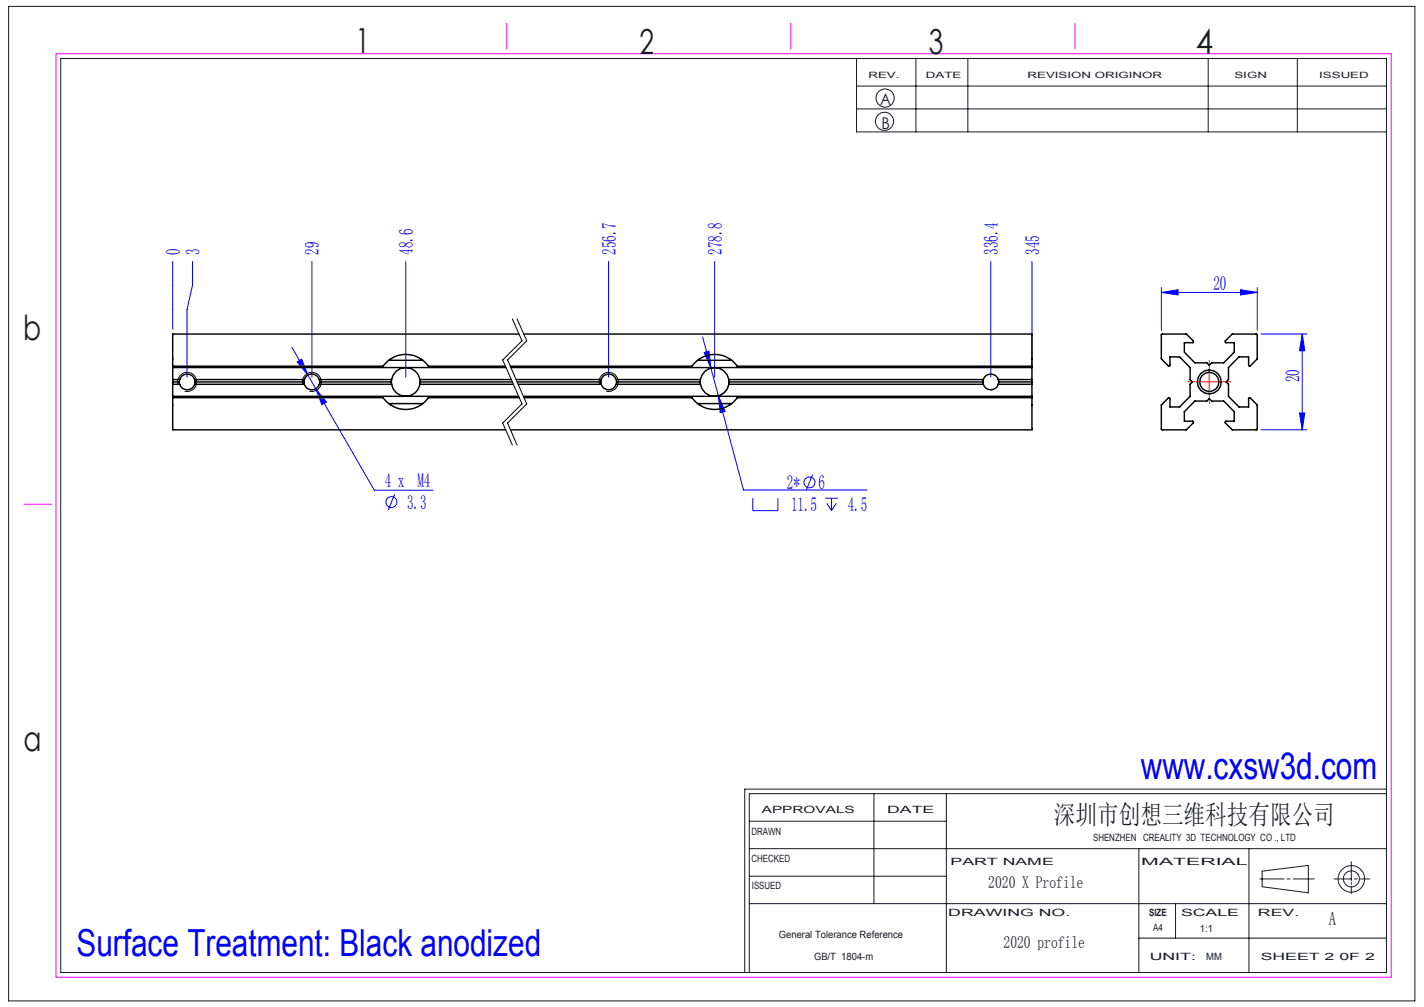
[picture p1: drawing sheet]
<svg xmlns="http://www.w3.org/2000/svg" width="297mm" height="210mm" viewBox="0 0 297 210" stroke-linecap="round" stroke-linejoin="round" font-family="sans-serif">
<g fill="none" stroke="#191924" stroke-width=".21">
<path d="M1.8 1.3h293.3v207.4h-293.3zM12.7 12.2h276.5v190.6h-276.5zM178.6 12.2v15.3h110.6M178.6 17.9h110.6M191 12.2v15.3M201.9 12.2v15.3M252 12.2v15.3M270.6 12.2v15.3M178.6 22.7h110.6M156.3 177h132.9M156.3 171.3h41.1M182.3 165.5v22.9"/>
<path d="M197.4 165.5v37.3M237.5 177v25.8M260.5 177v25.8M281.8 179.7v4M289.2 165.5h-132.9v37.3M289.2 164.6h-133.9v38.2M156.3 188.4h132.9M156.3 182.7h41.1M237.5 195.6h51.7M245.2 188.4v7.2M262.8 183.3h5M263.2 181.7l9.7-1.2v5.7l-9.7-1.3z"/>
<path d="M268.4 183.3h.7M269.7 183.3h4.4M278.2 183.3h3.6M281.8 184v.4M281.8 184.8v1.6M282.5 183.3h.6M283.7 183.3h1.9"/>
<circle cx="184.5" cy="25.3" r="1.9"/>
<circle cx="184.6" cy="20.4" r="1.89"/>
<circle cx="281.9" cy="183.3" r="1.68"/>
<circle cx="281.9" cy="183.3" r="2.77"/>
</g>
<path d="M11.7 11.2h278.5v192.6h-278.5zM105.7 4.9v5.3M164.9 4.9v5.3M224.2 4.9v5.3M5 105.2h5.8" fill="none" stroke="#f0f" stroke-width=".21"/>
<g fill="none" stroke="#00f" stroke-width=".21">
<path d="M36 54.5v14.1M40.1 54.5v5l-1.1 5v14.2M65.1 54.5v24.2M84.6 54.5v24.2M126.9 54.5v24.2M149 54.5v24.2M206.7 54.5v24.2M215.2 54.5v22.2M242.2 60v8.9M262.2 60v8.9M60.9 72.4l3.3 5.8M62 75.5l.9-.6 1.3 3.3z"/>
<path d="M64.2 78.2l1.7 2.9M65.1 78a1.68 1.68 0 0 0-1.7 1.3M146.5 70.3l1.8 6.5M146.9 73.5l1-.3 .4 3.6zM148.3 76.8l1.5 5.7M242.2 61l3.5-.6v1.1zM242.2 61h20M258.7 60.4l3.5 .6-3.5 .5zM263 69.7h9.6M271.6 69.7v19.9M271.6 69.7l.5 3.5h-1.1zM65.9 81.1l12.2 21.1h12.2"/>
<path d="M65.9 81.1l2.2 2.7-1 .6zM149.8 82.5l1.4 3.3-1 .3zM149.8 82.5l5.3 19.7h25.8M152 80.1a3 3 0 0 1-3.1 2.5M169.5 99l-1.3 3.2M263 89.6h9.6M271 86.1h1.1l-.5 3.5zM82.3 103.1l-1.3 3.2M157 103.9v2.6h5.2v-2.6M172.1 103.9h2.6M172.4 104.9l1 1.6M173.4 103.9v2.6"/>
<path d="M174.4 104.9l-1 1.6"/>
<circle cx="81.6" cy="104.7" r="1.13"/>
<circle cx="168.8" cy="100.6" r="1.14"/>
</g>
<path d="M106.9 66.5l2 4.6-4.1 4 4.1 9.1-4.1 4 2.1 4.6M107.8 66.5l2.1 4.6-4 4 4 9.1-4 4 1.9 4.6M37.1 80.2a2 2 0 0 1 1.8-2.5 2 2 0 0 1 2.1 2.1 2 2 0 0 1-2.5 1.8M63.1 80.2a2 2 0 0 1 1.8-2.5 2 2 0 0 1 2.1 2.1 2 2 0 0 1-2.5 1.8M125 80.2a2 2 0 0 1 1.8-2.5 2 2 0 0 1 2.2 2.1 2 2 0 0 1-2.6 1.8" fill="none" stroke="#000" stroke-width=".21"/>
<path d="M249.7 79.6h-2M252.2 77.1v-2M254.7 79.6h2M252.2 82.1v2" fill="none" stroke="#f00" stroke-width=".21" stroke-dasharray="30.5 1.3 1.3 1.3"/>
<path d="M249.7 79.6h5M252.2 77.1v5.1" fill="none" stroke="#f00" stroke-width=".21"/>
<g fill="#00f">
<path d="M62 75.5l2.2 2.7-1.3-3.3zM65.9 81.1l1.2 3.3 1-.6zM146.9 73.5l1.4 3.3-.4-3.6zM149.8 82.5l.4 3.6 1-.3zM242.2 61l3.5-.6v1.1zM258.7 60.4l3.5 .6-3.5 .5z"/>
<path d="M271.6 69.7l.5 3.5h-1.1zM271 86.1h1.1l-.5 3.5z"/>
</g>
<g fill="none" stroke="#000" stroke-width=".3">
<path d="M36 76.4h43.9a5.8 5.8 0 0 1 9.5 0h16M36 76.7h69.6M36 79.6h1.4M36 79.2h1.5M36 76.4v6.5M37.4 79.6l.1 .5M37.5 79.2l-.1 .4M37.5 79.2a1.64 1.64 0 0 1 1.5-1.2 1.64 1.64 0 0 1 1.6 1.2M40.6 79.2l.1 .4M40.6 79.2h22.9M40.7 79.6l-.1 .5M40.7 79.6h22.7"/>
<path d="M63.4 79.6l.1 .5M63.5 79.2a1.64 1.64 0 0 1 1.5-1.2 1.64 1.64 0 0 1 1.6 1.2M63.5 79.2l-.1 .4M66.6 79.2l.1 .4M66.6 79.2h15.1M66.7 79.6l-.1 .5M66.7 79.6h14.9M81.1 75.1h7.1M81.6 79.6l.1 .5M81.7 79.2a3 3 0 0 1 2.9-2.5 3 3 0 0 1 3 2.5M81.7 79.2l-.1 .4M87.6 79.2v.4"/>
<path d="M87.6 79.2h19M87.6 79.6v.5M87.6 79.6h19.3M106.4 76.4h37.9a5.8 5.8 0 0 1 9.5 0h61.4M106.5 76.7h108.7M107.6 79.2h17.8M107.8 79.6h17.5M108.2 69.7h-72.2v6.7M109.3 69.7h105.9v6.7M125.3 79.6l.1 .5M125.4 79.2a1.64 1.64 0 0 1 1.5-1.2 1.64 1.64 0 0 1 1.6 1.2M125.4 79.2l-.1 .4"/>
<path d="M128.5 79.2l.1 .4M128.5 79.2h17.6M128.6 79.6l-.1 .5M128.6 79.6h17.4M145.5 75.1h7.1M146 79.6l.1 .5M146.1 79.2a3 3 0 0 1 2.9-2.5 3 3 0 0 1 3 2.5M146.1 79.2l-.1 .4M152 79.2v.4M152 79.2h53.1M152 79.6v.5M152 79.6h53"/>
<path d="M205 79.6l.1 .5M205.1 79.2a1.64 1.64 0 0 1 1.5-1.2 1.64 1.64 0 0 1 1.6 1.2M205.1 79.2l-.1 .4M208.2 79.2l.1 .4M208.2 79.2h7M208.3 79.6l-.1 .5M208.3 79.6h6.9M215.2 76.4v6.5M242.2 69.8l5.2-.1 1.5 1.4v.2l-.2 .2h-1.7v1.9l2.2 2.3h2.5l.5 .5 .5-.5h2.5l2.2-2.3v-1.9h-1.7l-.2-.2v-.2l1.5-1.4h5.1l.1 5.1-1.4 1.5a.19 .19 0 0 1-.3 .1 .19 .19 0 0 1-.1-.2v-1.8h-2l-2.2 2.3v2.5l-.5 .4 .5 .5v2.5l2.2 2.3h2v-1.8a.19 .19 0 0 1 .1-.2 .19 .19 0 0 1 .3 .1l1.4 1.5-.1 5.1h-5.1l-1.5-1.4v-.2l.2-.2h1.7v-1.9l-2.2-2.3h-2.5l-.5-.5-.5 .5h-2.5l-2.2 2.3v1.9h1.7l.2 .2v.2l-1.5 1.4h-5.1l-.1-5.2 1.5-1.4a.19 .19 0 0 1 .2-.1 .19 .19 0 0 1 .1 .2v1.8h2l2.2-2.3v-2.5l.5-.5-.5-.4v-2.5l-2.2-2.3h-2v1.8a.19 .19 0 0 1-.1 .2 .19 .19 0 0 1-.2-.1l-1.5-1.4zM36 82.9h43.9a5.8 5.8 0 0 0 9.5 0h18.9M36 82.9v6.7h69.5M36 82.6h72.2"/>
<path d="M36 80.1h1.5M37.5 80.1a1.64 1.64 0 0 0 1.5 1.2 1.64 1.64 0 0 0 1.6-1.2M40.6 80.1h22.9M63.5 80.1a1.64 1.64 0 0 0 1.5 1.2 1.64 1.64 0 0 0 1.6-1.2M66.6 80.1h15.1M81.1 84.2h7.1M81.7 80.1a3 3 0 0 0 2.9 2.5 3 3 0 0 0 3-2.5M87.6 80.1h19.5M108.1 80.1h17.3M109.2 82.6h106M109.3 82.9h35a5.8 5.8 0 0 0 9.5 0h61.4M125.4 80.1a1.64 1.64 0 0 0 1.5 1.2 1.64 1.64 0 0 0 1.6-1.2"/>
<path d="M128.5 80.1h17.6M145.5 84.2h7.1M146.1 80.1a3 3 0 0 0 2.9 2.5 3 3 0 0 0 3-2.5M152 80.1h53.1M205.1 80.1a1.64 1.64 0 0 0 1.5 1.2 1.64 1.64 0 0 0 1.6-1.2M208.2 80.1h7M215.2 82.9v6.7h-108.7"/>
<circle cx="252.2" cy="79.6" r="2.5"/>
<circle cx="252.2" cy="79.6" r="2.01"/>
</g>
<g font-size="7.8" fill="#00f">
<text x="238" y="162.4">www.cxsw3d.com</text>
<text x="16" y="199.3">Surface Treatment: Black anodized</text>
</g>
<g font-size="7.2" fill="#191924">
<text x="74.1" y="11">1</text>
<text x="133.4" y="11.2">2</text>
<text x="193.7" y="11.3">3</text>
<text x="249.4" y="11.3">4</text>
<text x="4.8" y="70.9">b</text>
<text x="4.9" y="156.5">a</text>
</g>
<text font-size="5.6" fill="#191924" x="219.8" y="171.8">深圳市创想三维科技有限公司</text>
<g font-size="4.1" fill="#00f">
<text x="37.5" y="53.1" transform="rotate(-90 37.5 53.1)">0</text>
<text x="41.6" y="53.1" transform="rotate(-90 41.6 53.1)">3</text>
<text x="66.5" y="53.1" transform="rotate(-90 66.5 53.1)">29</text>
<text x="86.1" y="53.1" transform="rotate(-90 86.1 53.1)">48.6</text>
<text x="128.4" y="53.1" transform="rotate(-90 128.4 53.1)">256.7</text>
<text x="150.5" y="53.1" transform="rotate(-90 150.5 53.1)">278.8</text>
<text x="208.1" y="53.1" transform="rotate(-90 208.1 53.1)">336.4</text>
<text x="216.7" y="53.1" transform="rotate(-90 216.7 53.1)">345</text>
<text x="253.1" y="60.4">20</text>
<text x="271" y="79.7" transform="rotate(-90 271 79.7)">20</text>
<text x="80.2" y="101.6">4 x M4</text>
<text x="84.9" y="106.1">3.3</text>
<text x="164.1" y="102">2*</text>
<text x="165" y="106.6">11.5</text>
<text x="170.7" y="102.1">6</text>
<text x="176.8" y="106.6">4.5</text>
</g>
<text font-size="3.9" fill="#191924" x="277.2" y="193">A</text>
<g font-size="3.5" fill="#191924">
<text x="206.1" y="185.1">2020 X Profile</text>
<text x="209.3" y="197.7">2020 profile</text>
</g>
<g font-size="3.4" fill="#191924">
<text x="183.6" y="22">A</text>
<text x="183.8" y="27">B</text>
</g>
<g font-size="2.1" fill="#191924">
<text x="158.9" y="169.5">APPROVALS</text>
<text x="185" y="169.5">DATE</text>
<text x="156.7" y="174.2">DRAWN</text>
<text x="156.7" y="179.7">CHECKED</text>
<text x="228" y="175.4">SHENZHEN CREALITY 3D TECHNOLOGY CO ., LTD</text>
<text x="156.8" y="185.4">ISSUED</text>
<text x="198.2" y="180.4">PART NAME</text>
<text x="238" y="180.4">MATERIAL</text>
<text x="197.8" y="191">DRAWING NO.</text>
<text x="239.7" y="191">SIZE</text>
<text x="246.3" y="191">SCALE</text>
<text x="262.4" y="191">REV.</text>
<text x="162.4" y="195.6">General Tolerance Reference</text>
<text x="240.5" y="194.1">A4</text>
<text x="250.3" y="194.3">1:1</text>
<text x="169.8" y="200.2">GB/T 1804-m</text>
<text x="239.8" y="200.2">UNIT:</text>
<text x="251.6" y="200.2">MM</text>
<text x="262.9" y="200.2">SHEET 2 0F 2</text>
</g>
<g font-size="1.8" fill="#191924">
<text x="181.1" y="16.3">REV.</text>
<text x="193.1" y="16.3">DATE</text>
<text x="214.3" y="16.3">REVISION ORIGINOR</text>
<text x="257.5" y="16.3">SIGN</text>
<text x="275.1" y="16.3">ISSUED</text>
</g>
</svg>
